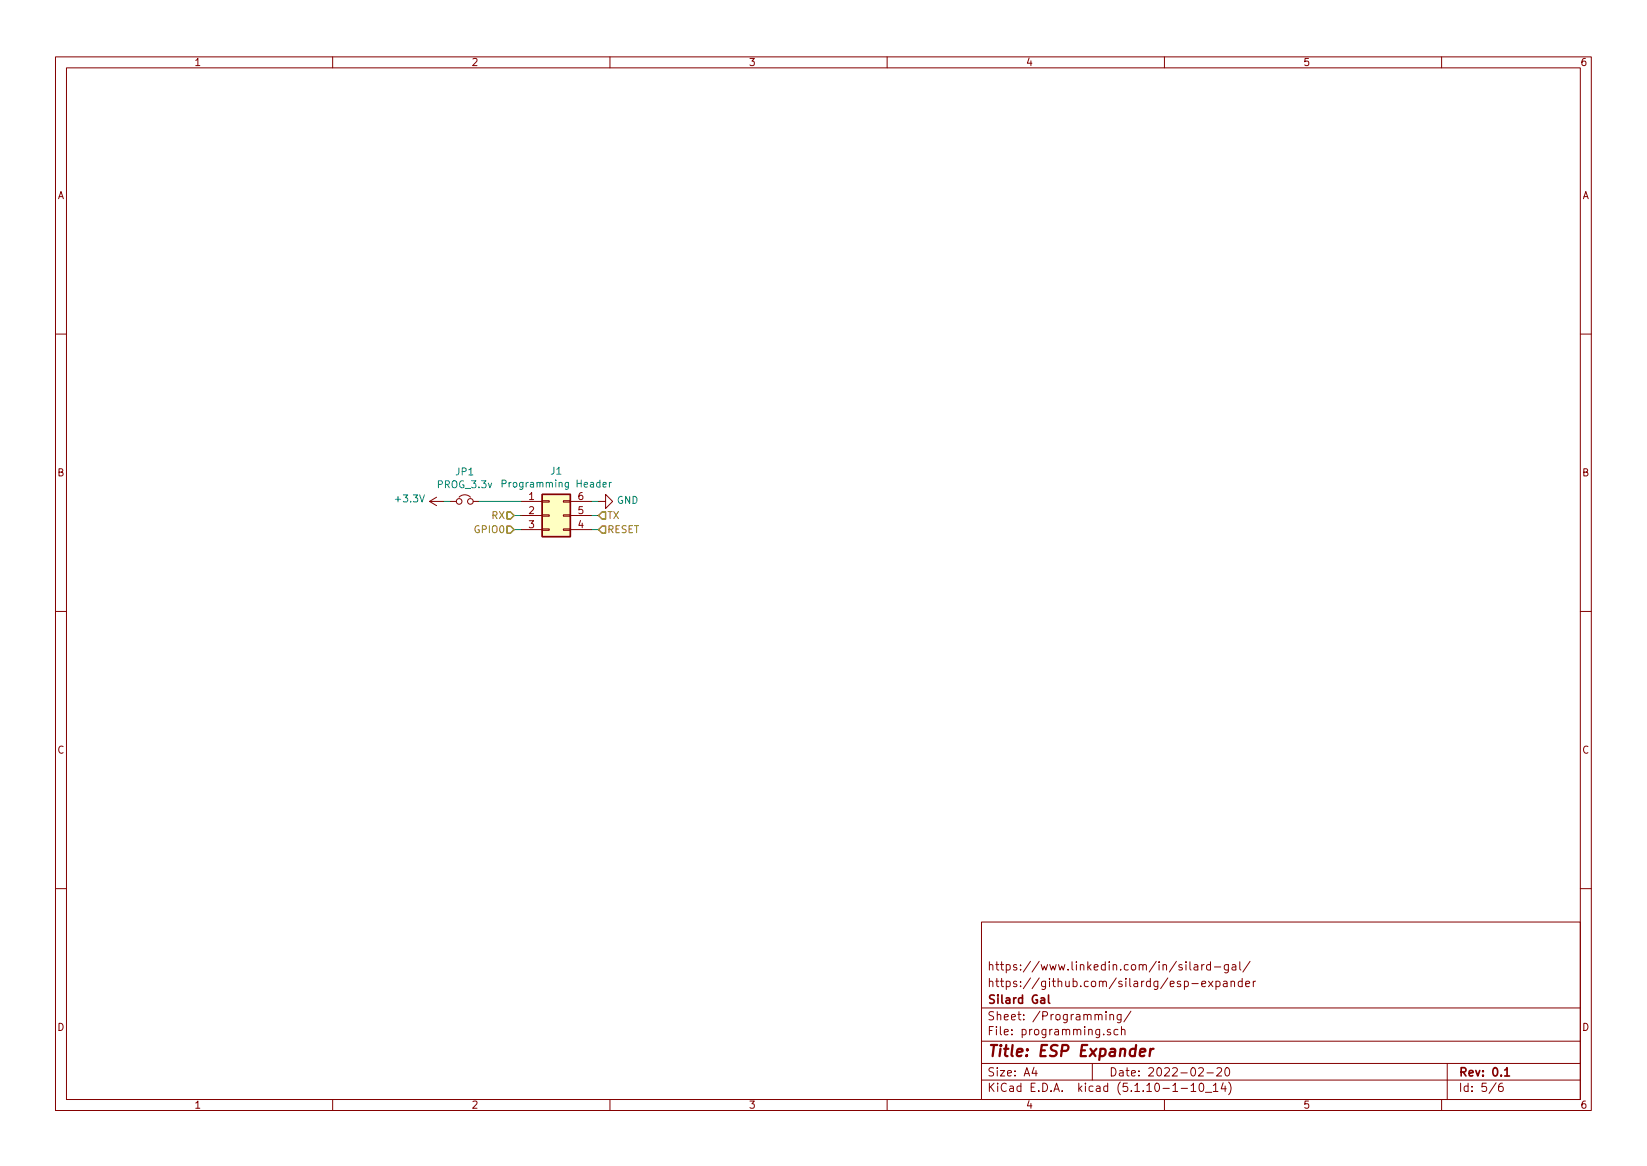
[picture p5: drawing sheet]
EESchema Schematic File Version 4
EELAYER 30 0
EELAYER END
$Descr A4 11693 8268
encoding utf-8
Sheet 5 6
Title "ESP Expander"
Date "2022-02-20"
Rev "0.1"
Comp "Silard Gal"
Comment1 "https://github.com/silardg/esp-expander"
Comment2 "https://www.linkedin.com/in/silard-gal/"
Comment3 ""
Comment4 ""
$EndDescr
Text HLabel 3650 3650 0    50   Input ~ 0
RX
Text HLabel 4250 3650 2    50   Input ~ 0
TX
Text HLabel 3650 3750 0    50   Input ~ 0
GPIO0
Text HLabel 4250 3750 2    50   Input ~ 0
RESET
Wire Wire Line
	3650 3650 3700 3650
Wire Wire Line
	3650 3750 3700 3750
Wire Wire Line
	4200 3650 4250 3650
Wire Wire Line
	4200 3750 4250 3750
Wire Wire Line
	3150 3550 3200 3550
Wire Wire Line
	3400 3550 3700 3550
Wire Wire Line
	4200 3550 4250 3550
$Comp
L power:+3.3V #PWR0125
U 1 1
P 3150 3550
F 0 "#PWR0125" H 3150 3400 50  0001 C CNN
F 1 "+3.3V" V 3165 3678 50  0000 L CNN
F 2 "" H 3150 3550 50  0001 C CNN
F 3 "" H 3150 3550 50  0001 C CNN
	1    3150 3550
	0    -1   -1   0   
$EndComp
$Comp
L power:GND #PWR0126
U 1 1
P 4250 3550
F 0 "#PWR0126" H 4250 3300 50  0001 C CNN
F 1 "GND" V 4255 3422 50  0000 R CNN
F 2 "" H 4250 3550 50  0001 C CNN
F 3 "" H 4250 3550 50  0001 C CNN
	1    4250 3550
	0    -1   -1   0   
$EndComp
$Comp
L Device:Jumper_NC_Small JP1
U 1 1
P 3300 3550
F 0 "JP1" H 3300 3762 50  0000 C CNN
F 1 "PROG_3.3v" H 3300 3671 50  0000 C CNN
F 2 "Jumper:SolderJumper-2_P1.3mm_Bridged_Pad1.0x1.5mm" H 3300 3550 50  0001 C CNN
F 3 "~" H 3300 3550 50  0001 C CNN
	1    3300 3550
	1    0    0    -1  
$EndComp
$Comp
L Connector_Generic:Conn_02x03_Counter_Clockwise J1
U 1 1
P 3900 3650
F 0 "J1" H 3950 3967 50  0000 C CNN
F 1 "Programming Header" H 3950 3876 50  0000 C CNN
F 2 "Connector:Tag-Connect_TC2030-IDC-NL_2x03_P1.27mm_Vertical" H 3900 3650 50  0001 C CNN
F 3 "~" H 3900 3650 50  0001 C CNN
	1    3900 3650
	1    0    0    -1  
$EndComp
$EndSCHEMATC
